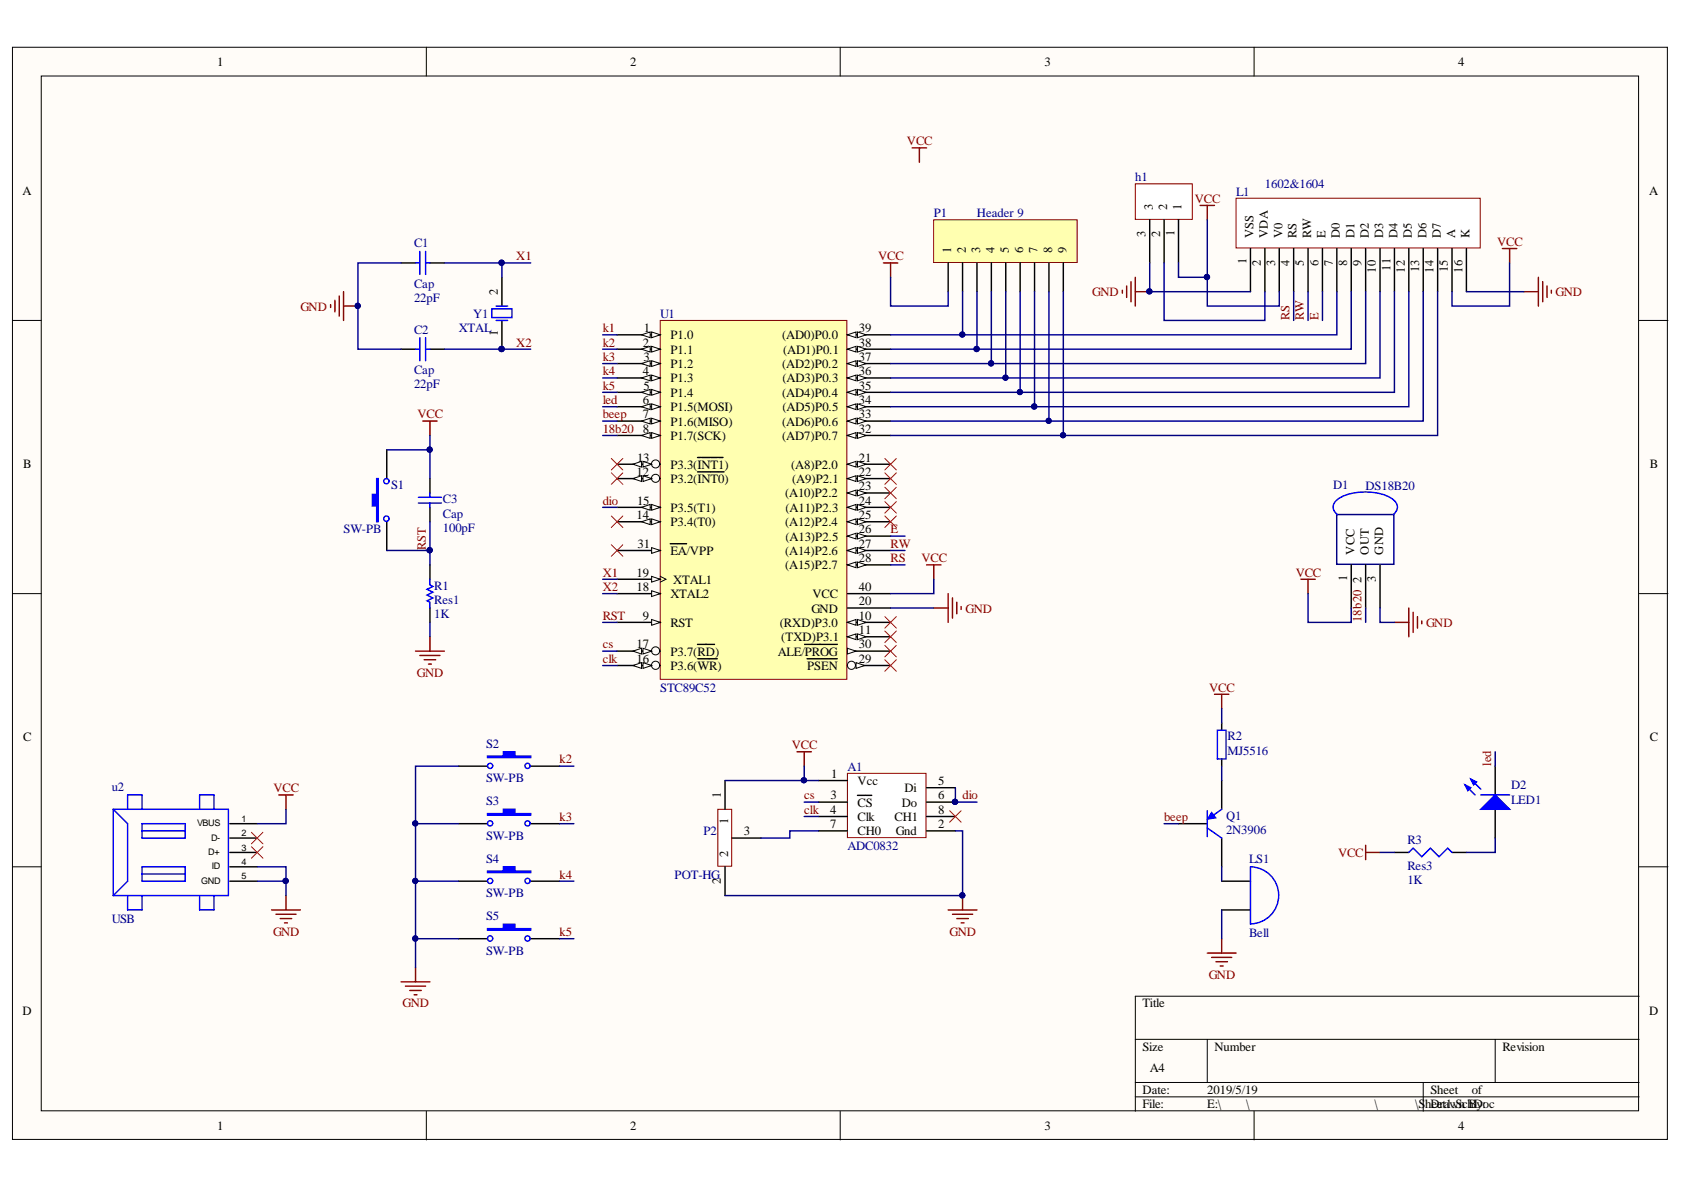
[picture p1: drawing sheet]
# Altium schematic sheet Sheet1.SchDoc
size A4

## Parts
A1  ADC0832
C1  Cap  value 22pF  [RAD-0.3]
C2  Cap  value 22pF  [RAD-0.3]
C3  Cap  value 100pF  [RAD-0.3]
D1  DS18B20
D2  LED1  [LED-1]
h1  滑动变阻器
L1  1602&1604
LS1  Bell  [PIN2]
P1  Header 9  [HDR1X9]
P2  POT-HG
Q1  2N3906  [TO-92A]
R1  Res1  value 1K  [AXIAL-0.3]
R2  MJ5516  [MJ5515]
R3  Res3  value 1K  [J1-0603]
S1  SW-PB  [SPST-2]
S2  SW-PB  [SPST-2]
S3  SW-PB  [SPST-2]
S4  SW-PB  [SPST-2]
S5  SW-PB  [SPST-2]
U1  STC89C52  [DIP-40]
u2  USB
Y1  XTAL  [R38]

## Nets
GND: A1.2(Gnd) C1.1 C2.1 D1.3(GND) h1.3 L1.1(VSS) L1.16(K) LS1.2(B) P2.2 R1.1 S2.1 S3.1 S4.1 S5.1 U1.20(GND) u2.4(ID) u2.5(GND)
VCC: A1.1(Vcc) C3.2 D1.1(VCC) h1.1 L1.3(V0) L1.15(A) P1.1 P2.1 R2.2 R3.1 S1.2 U1.40(VCC) u2.1(VBUS)
18b20: D1.2(OUT) U1.8(P1.7(SCK))
beep: Q1.2(B) U1.7(P1.6(MISO))
clk: A1.4(Clk) U1.16(P3.6(~{WR}))
cs: A1.3(~{CS}) U1.17(P3.7(~{RD}))
dio: A1.5(Di) A1.6(Do) U1.15(P3.5(T1))
E: L1.6(E) U1.26((A13)P2.5)
k1: U1.1(P1.0)
k2: S2.2 U1.2(P1.1)
k3: S3.2 U1.3(P1.2)
k4: S4.2 U1.4(P1.3)
k5: S5.2 U1.5(P1.4)
led: D2.2(K) U1.6(P1.5(MOSI))
RS: L1.4(RS) U1.28((A15)P2.7)
RST: C3.1 R1.2 S1.1 U1.9(RST)
RW: L1.5(RW) U1.27((A14)P2.6)
X1: C1.2 U1.19(XTAL1) Y1.2(OSC2)
X2: C2.2 U1.18(XTAL2) Y1.1(OSC1)
NetA1_7: A1.7(CH0) P2.3
NetD2_1: D2.1(A) R3.2
Neth1_2: h1.2 L1.2(VDA)
NetL1_7: L1.7(D0) P1.2 U1.39((AD0)P0.0)
NetL1_8: L1.8(D1) P1.3 U1.38((AD1)P0.1)
NetL1_9: L1.9(D2) P1.4 U1.37((AD2)P0.2)
NetL1_10: L1.10(D3) P1.5 U1.36((AD3)P0.3)
NetL1_11: L1.11(D4) P1.6 U1.35((AD4)P0.4)
NetL1_12: L1.12(D5) P1.7 U1.34((AD5)P0.5)
NetL1_13: L1.13(D6) P1.8 U1.33((AD6)P0.6)
NetL1_14: L1.14(D7) P1.9 U1.32((AD7)P0.7)
NetLS1_1: LS1.1(A) Q1.3(C)
NetQ1_1: Q1.1(E) R2.1

Not connected (* = marked no-connect by the designer): A1 8(CH1)*; U1 10((RXD)P3.0)* 11((TXD)P3.1)* 12(P3.2(~{INT0}))* 13(P3.3(~{INT1}))* 14(P3.4(T0))* 21((A8)P2.0)* 22((A9)P2.1)* 23((A10)P2.2)* 24((A11)P2.3)* 25((A12)P2.4)* 29(~{PSEN})* 30(ALE/~{PROG})* 31(~{EA}/VPP)*; u2 2(D-)* 3(D+)*

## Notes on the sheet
- Labels drawn without touching a wire or pin: VCC
